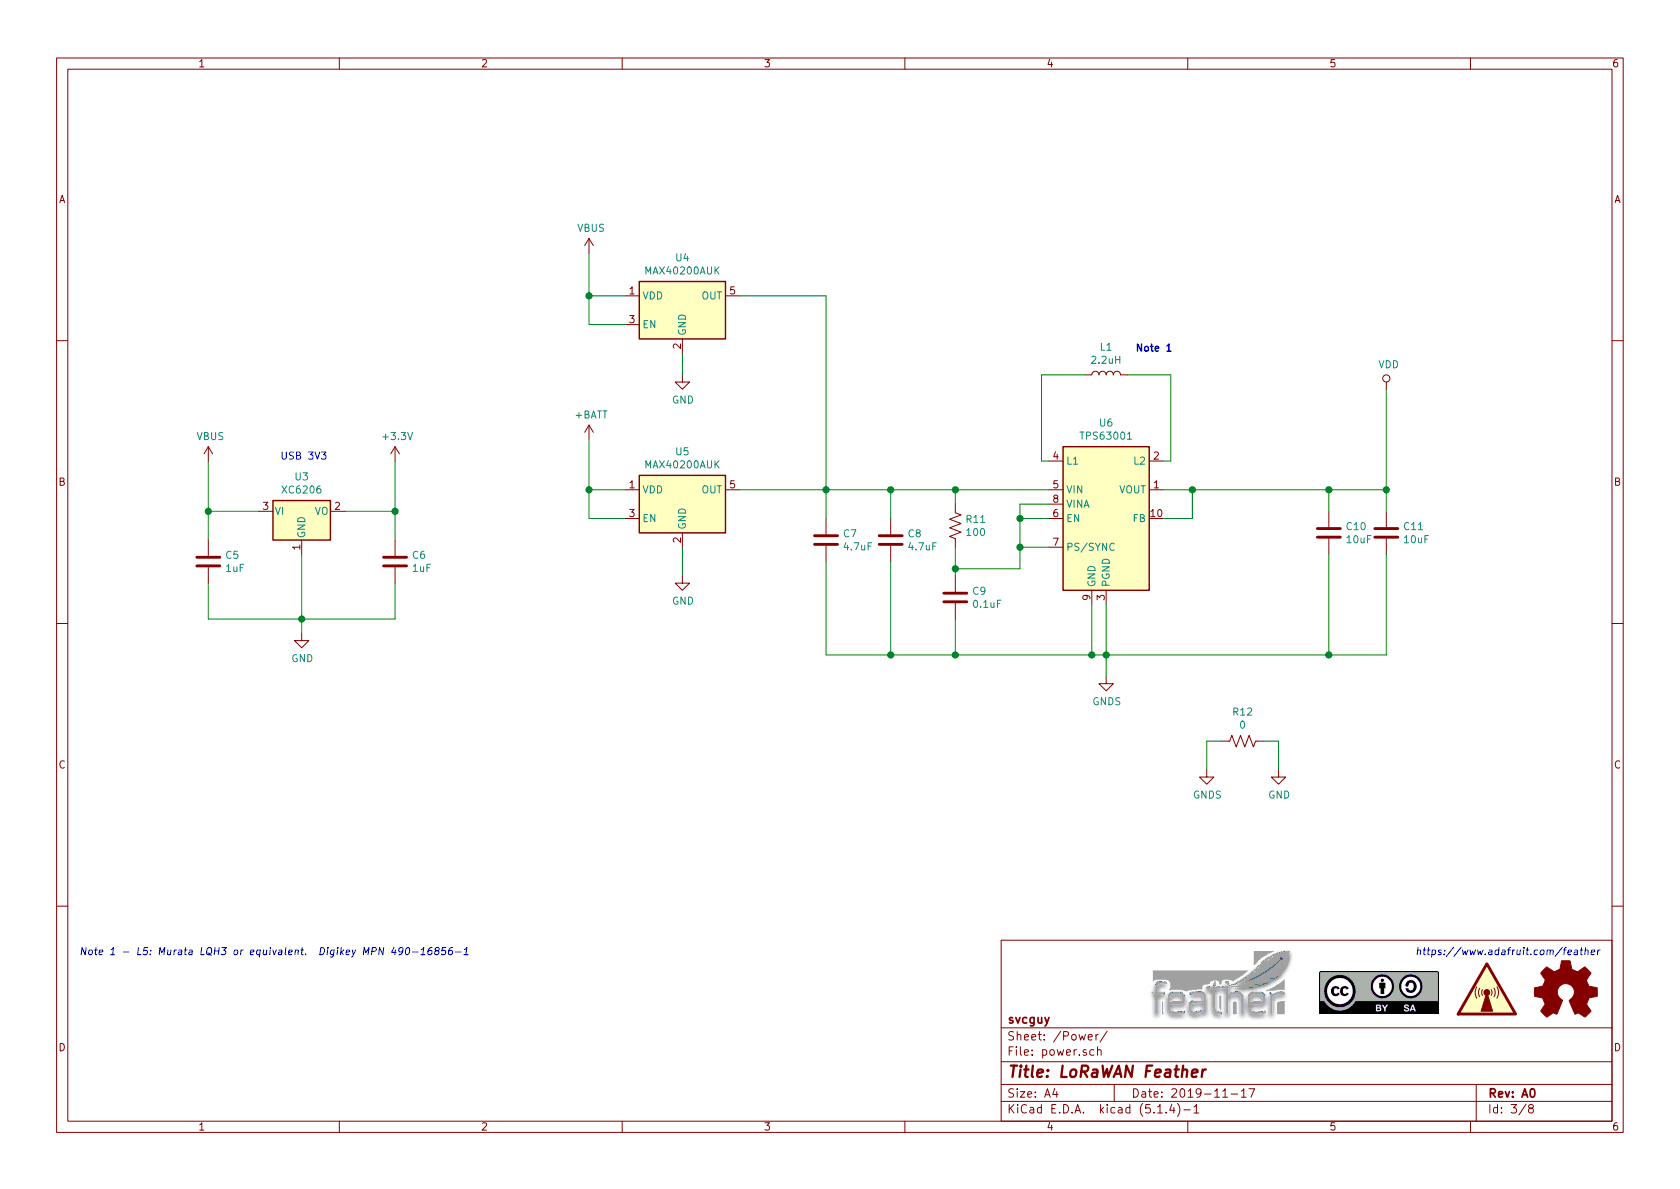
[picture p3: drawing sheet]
EESchema Schematic File Version 4
LIBS:loRaWan1262_jlc-cache
EELAYER 30 0
EELAYER END
$Descr A4 11693 8268
encoding utf-8
Sheet 3 8
Title "LoRaWAN Feather"
Date "2019-11-17"
Rev "A0"
Comp "svcguy"
Comment1 ""
Comment2 ""
Comment3 ""
Comment4 ""
$EndDescr
$Comp
L power:VBUS #PWR018
U 1 1
P 1450 3200
F 0 "#PWR018" H 1450 3050 50  0001 C CNN
F 1 "VBUS" H 1465 3373 50  0000 C CNN
F 2 "" H 1450 3200 50  0001 C CNN
F 3 "" H 1450 3200 50  0001 C CNN
	1    1450 3200
	1    0    0    -1  
$EndComp
$Comp
L Regulator_Linear:MCP1703A-3302_SOT23 U3
U 1 1
P 2100 3550
F 0 "U3" H 2100 3792 50  0000 C CNN
F 1 "XC6206" H 2100 3701 50  0000 C CNN
F 2 "jlcpcb_smt:TSOT-23" H 2100 3750 50  0001 C CNN
F 3 "http://ww1.microchip.com/downloads/en/DeviceDoc/20005122B.pdf" H 2100 3500 50  0001 C CNN
F 4 "C5446" H 2100 3550 50  0001 C CNN "LCSC"
F 5 "MCP1700T3302ETTCT-ND" H 2100 3550 50  0001 C CNN "Digikey"
	1    2100 3550
	1    0    0    -1  
$EndComp
$Comp
L power:+3.3V #PWR020
U 1 1
P 2750 3200
F 0 "#PWR020" H 2750 3050 50  0001 C CNN
F 1 "+3.3V" H 2765 3373 50  0000 C CNN
F 2 "" H 2750 3200 50  0001 C CNN
F 3 "" H 2750 3200 50  0001 C CNN
	1    2750 3200
	1    0    0    -1  
$EndComp
$Comp
L Device:C C5
U 1 1
P 1450 3900
F 0 "C5" H 1565 3946 50  0000 L CNN
F 1 "1uF" H 1565 3855 50  0000 L CNN
F 2 "jlcpcb_smt:C_0402_1005Metric" H 1488 3750 50  0001 C CNN
F 3 "~" H 1450 3900 50  0001 C CNN
F 4 "C52923" H 1450 3900 50  0001 C CNN "LCSC"
F 5 "311-1439-1-ND" H 1450 3900 50  0001 C CNN "Digikey"
	1    1450 3900
	1    0    0    -1  
$EndComp
$Comp
L power:GND #PWR019
U 1 1
P 2100 4400
F 0 "#PWR019" H 2100 4150 50  0001 C CNN
F 1 "GND" H 2105 4227 50  0000 C CNN
F 2 "" H 2100 4400 50  0001 C CNN
F 3 "" H 2100 4400 50  0001 C CNN
	1    2100 4400
	1    0    0    -1  
$EndComp
Wire Wire Line
	1450 3200 1450 3550
Wire Wire Line
	1450 3550 1800 3550
Wire Wire Line
	2750 3200 2750 3550
Wire Wire Line
	2750 3550 2400 3550
Wire Wire Line
	1450 3550 1450 3750
Connection ~ 1450 3550
Wire Wire Line
	2750 3550 2750 3750
Connection ~ 2750 3550
Wire Wire Line
	1450 4050 1450 4300
Wire Wire Line
	1450 4300 2100 4300
Wire Wire Line
	2100 4300 2100 4400
Wire Wire Line
	2750 4050 2750 4300
Wire Wire Line
	2750 4300 2100 4300
Connection ~ 2100 4300
Wire Wire Line
	2100 3850 2100 4300
$Comp
L Regulator_Switching:TPS63001 U6
U 1 1
P 7700 3600
F 0 "U6" H 7700 4267 50  0000 C CNN
F 1 "TPS63001" H 7700 4176 50  0000 C CNN
F 2 "jlcpcb_smt:Texas_S-PVSON-N10_ThermalVias" H 8550 3050 50  0001 C CNN
F 3 "http://www.ti.com/lit/ds/symlink/tps63000.pdf" H 7400 4150 50  0001 C CNN
F 4 "C28060" H 7700 3600 50  0001 C CNN "LCSC"
F 5 "296-19643-1-ND" H 7700 3600 50  0001 C CNN "Digikey"
	1    7700 3600
	1    0    0    -1  
$EndComp
$Comp
L Device:L L1
U 1 1
P 7700 2600
AR Path="/5DC0C35C/5D86E787" Ref="L1"  Part="1" 
AR Path="/5DC0C2F2/5D86E787" Ref="L1"  Part="1" 
F 0 "L1" V 7890 2600 50  0000 C CNN
F 1 "2.2uH" V 7799 2600 50  0000 C CNN
F 2 "jlcpcb_smt:L_1210_3225Metric" H 7700 2600 50  0001 C CNN
F 3 "~" H 7700 2600 50  0001 C CNN
F 4 "C86074" V 7700 2600 50  0001 C CNN "LCSC"
F 5 "490-2501-1-ND" V 7700 2600 50  0001 C CNN "Digikey"
	1    7700 2600
	0    -1   -1   0   
$EndComp
Wire Wire Line
	7550 2600 7250 2600
Wire Wire Line
	7250 2600 7250 3200
Wire Wire Line
	7250 3200 7300 3200
Wire Wire Line
	7850 2600 8150 2600
Wire Wire Line
	8150 2600 8150 3200
Wire Wire Line
	8150 3200 8100 3200
$Comp
L Device:R_US R11
U 1 1
P 6650 3650
F 0 "R11" H 6718 3696 50  0000 L CNN
F 1 "100" H 6718 3605 50  0000 L CNN
F 2 "jlcpcb_smt:R_0402_1005Metric" V 6690 3640 50  0001 C CNN
F 3 "~" H 6650 3650 50  0001 C CNN
F 4 "C25076" H 6650 3650 50  0001 C CNN "LCSC"
F 5 "311-100LRTR-ND" H 6650 3650 50  0001 C CNN "Digikey"
	1    6650 3650
	1    0    0    -1  
$EndComp
$Comp
L Device:C C9
U 1 1
P 6650 4150
F 0 "C9" H 6765 4196 50  0000 L CNN
F 1 "0.1uF" H 6765 4105 50  0000 L CNN
F 2 "jlcpcb_smt:C_0402_1005Metric" H 6688 4000 50  0001 C CNN
F 3 "~" H 6650 4150 50  0001 C CNN
F 4 "C1525" H 6650 4150 50  0001 C CNN "LCSC"
F 5 "490-14603-1-ND" H 6650 4150 50  0001 C CNN "Digikey"
	1    6650 4150
	1    0    0    -1  
$EndComp
Wire Wire Line
	7300 3400 6650 3400
Wire Wire Line
	6650 3400 6650 3500
Connection ~ 6650 3400
Wire Wire Line
	6650 3800 6650 3950
Wire Wire Line
	6650 3950 7100 3950
Wire Wire Line
	7100 3950 7100 3800
Wire Wire Line
	7100 3500 7300 3500
Connection ~ 6650 3950
Wire Wire Line
	6650 3950 6650 4000
Wire Wire Line
	7300 3600 7100 3600
Connection ~ 7100 3600
Wire Wire Line
	7100 3600 7100 3500
Wire Wire Line
	7300 3800 7100 3800
Connection ~ 7100 3800
Wire Wire Line
	7100 3800 7100 3600
$Comp
L Device:C C7
U 1 1
P 5750 3750
F 0 "C7" H 5865 3796 50  0000 L CNN
F 1 "4.7uF" H 5865 3705 50  0000 L CNN
F 2 "jlcpcb_smt:C_0805_2012Metric" H 5788 3600 50  0001 C CNN
F 3 "~" H 5750 3750 50  0001 C CNN
F 4 "C1779" H 5750 3750 50  0001 C CNN "LCSC"
F 5 "490-14466-1-ND" H 5750 3750 50  0001 C CNN "Digikey"
	1    5750 3750
	1    0    0    -1  
$EndComp
Wire Wire Line
	5750 3600 5750 3400
Wire Wire Line
	5750 3400 6200 3400
Wire Wire Line
	6200 3400 6200 3600
Connection ~ 6200 3400
Wire Wire Line
	6200 3400 6650 3400
Wire Wire Line
	5750 3900 5750 4550
Wire Wire Line
	5750 4550 6200 4550
Wire Wire Line
	7700 4550 7700 4200
Wire Wire Line
	7600 4200 7600 4550
Connection ~ 7600 4550
Wire Wire Line
	7600 4550 7700 4550
Wire Wire Line
	6200 3900 6200 4550
Connection ~ 6200 4550
Wire Wire Line
	6200 4550 6650 4550
Wire Wire Line
	6650 4300 6650 4550
Connection ~ 6650 4550
Wire Wire Line
	6650 4550 7600 4550
Wire Wire Line
	8100 3400 8300 3400
$Comp
L Device:C C10
U 1 1
P 9250 3700
F 0 "C10" H 9365 3746 50  0000 L CNN
F 1 "10uF" H 9365 3655 50  0000 L CNN
F 2 "jlcpcb_smt:C_0805_2012Metric" H 9288 3550 50  0001 C CNN
F 3 "~" H 9250 3700 50  0001 C CNN
F 4 "C15850" H 9250 3700 50  0001 C CNN "LCSC"
F 5 "490-14381-1-ND" H 9250 3700 50  0001 C CNN "Digikey"
	1    9250 3700
	1    0    0    -1  
$EndComp
Connection ~ 9650 3400
Wire Wire Line
	9250 3400 9250 3550
Connection ~ 9250 3400
Wire Wire Line
	9250 3400 9650 3400
Wire Wire Line
	9250 3850 9250 4550
Wire Wire Line
	9250 4550 7700 4550
Connection ~ 7700 4550
Wire Wire Line
	9650 4550 9250 4550
Connection ~ 9250 4550
Wire Wire Line
	8100 3600 8300 3600
Wire Wire Line
	8300 3600 8300 3400
Connection ~ 8300 3400
Wire Wire Line
	8300 3400 9250 3400
$Comp
L power:VDD #PWR028
U 1 1
P 9650 2700
F 0 "#PWR028" H 9650 2550 50  0001 C CNN
F 1 "VDD" H 9667 2873 50  0000 C CNN
F 2 "" H 9650 2700 50  0001 C CNN
F 3 "" H 9650 2700 50  0001 C CNN
	1    9650 2700
	1    0    0    -1  
$EndComp
Wire Wire Line
	9650 2700 9650 3400
$Comp
L power:VBUS #PWR021
U 1 1
P 4100 1750
F 0 "#PWR021" H 4100 1600 50  0001 C CNN
F 1 "VBUS" H 4115 1923 50  0000 C CNN
F 2 "" H 4100 1750 50  0001 C CNN
F 3 "" H 4100 1750 50  0001 C CNN
	1    4100 1750
	1    0    0    -1  
$EndComp
$Comp
L power:+BATT #PWR022
U 1 1
P 4100 3050
F 0 "#PWR022" H 4100 2900 50  0001 C CNN
F 1 "+BATT" H 4115 3223 50  0000 C CNN
F 2 "" H 4100 3050 50  0001 C CNN
F 3 "" H 4100 3050 50  0001 C CNN
	1    4100 3050
	1    0    0    -1  
$EndComp
$Comp
L Analog_Switch:MAX40200AUK U5
U 1 1
P 4750 3500
F 0 "U5" H 4750 3867 50  0000 C CNN
F 1 "MAX40200AUK" H 4750 3776 50  0000 C CNN
F 2 "Package_TO_SOT_SMD:SOT-23-5" H 4750 4000 50  0001 C CNN
F 3 "https://datasheets.maximintegrated.com/en/ds/MAX40200.pdf" H 4750 4000 50  0001 C CNN
F 4 "" H 4750 3500 50  0001 C CNN "LCSC"
F 5 "MAX40200AUK+TCT-ND" H 4750 3500 50  0001 C CNN "Digikey"
	1    4750 3500
	1    0    0    -1  
$EndComp
$Comp
L Analog_Switch:MAX40200AUK U4
U 1 1
P 4750 2150
F 0 "U4" H 4750 2517 50  0000 C CNN
F 1 "MAX40200AUK" H 4750 2426 50  0000 C CNN
F 2 "Package_TO_SOT_SMD:SOT-23-5" H 4750 2650 50  0001 C CNN
F 3 "https://datasheets.maximintegrated.com/en/ds/MAX40200.pdf" H 4750 2650 50  0001 C CNN
F 4 "" H 4750 2150 50  0001 C CNN "LCSC"
F 5 "MAX40200AUK+TCT-ND" H 4750 2150 50  0001 C CNN "Digikey"
	1    4750 2150
	1    0    0    -1  
$EndComp
Wire Wire Line
	4100 1750 4100 2050
Wire Wire Line
	4100 2050 4350 2050
Wire Wire Line
	4100 3050 4100 3400
Wire Wire Line
	4100 3400 4350 3400
Wire Wire Line
	4100 3400 4100 3600
Wire Wire Line
	4100 3600 4350 3600
Connection ~ 4100 3400
Wire Wire Line
	4100 2050 4100 2250
Wire Wire Line
	4100 2250 4350 2250
Connection ~ 4100 2050
$Comp
L power:GND #PWR023
U 1 1
P 4750 2600
F 0 "#PWR023" H 4750 2350 50  0001 C CNN
F 1 "GND" H 4755 2427 50  0000 C CNN
F 2 "" H 4750 2600 50  0001 C CNN
F 3 "" H 4750 2600 50  0001 C CNN
	1    4750 2600
	1    0    0    -1  
$EndComp
Wire Wire Line
	4750 2450 4750 2600
$Comp
L power:GND #PWR024
U 1 1
P 4750 4000
F 0 "#PWR024" H 4750 3750 50  0001 C CNN
F 1 "GND" H 4755 3827 50  0000 C CNN
F 2 "" H 4750 4000 50  0001 C CNN
F 3 "" H 4750 4000 50  0001 C CNN
	1    4750 4000
	1    0    0    -1  
$EndComp
Wire Wire Line
	4750 3800 4750 4000
Wire Wire Line
	5150 3400 5750 3400
Connection ~ 5750 3400
Wire Wire Line
	5150 2050 5750 2050
Wire Wire Line
	5750 2050 5750 3400
Text Notes 7900 2450 0    50   ~ 10
Note 1
Text Notes 550  6650 0    50   Italic 0
Note 1 - L5: Murata LQH3 or equivalent.  Digikey MPN 490-16856-1
$Comp
L power:GNDS #PWR025
U 1 1
P 7700 4700
F 0 "#PWR025" H 7700 4450 50  0001 C CNN
F 1 "GNDS" H 7705 4527 50  0000 C CNN
F 2 "" H 7700 4700 50  0001 C CNN
F 3 "" H 7700 4700 50  0001 C CNN
	1    7700 4700
	1    0    0    -1  
$EndComp
Wire Wire Line
	7700 4550 7700 4700
$Comp
L power:GNDS #PWR026
U 1 1
P 8400 5350
F 0 "#PWR026" H 8400 5100 50  0001 C CNN
F 1 "GNDS" H 8405 5177 50  0000 C CNN
F 2 "" H 8400 5350 50  0001 C CNN
F 3 "" H 8400 5350 50  0001 C CNN
	1    8400 5350
	1    0    0    -1  
$EndComp
$Comp
L power:GND #PWR027
U 1 1
P 8900 5350
F 0 "#PWR027" H 8900 5100 50  0001 C CNN
F 1 "GND" H 8905 5177 50  0000 C CNN
F 2 "" H 8900 5350 50  0001 C CNN
F 3 "" H 8900 5350 50  0001 C CNN
	1    8900 5350
	1    0    0    -1  
$EndComp
$Comp
L Device:R_US R12
U 1 1
P 8650 5150
F 0 "R12" V 8445 5150 50  0000 C CNN
F 1 "0" V 8536 5150 50  0000 C CNN
F 2 "jlcpcb_smt:R_0402_1005Metric" V 8690 5140 50  0001 C CNN
F 3 "~" H 8650 5150 50  0001 C CNN
F 4 "C17168" V 8650 5150 50  0001 C CNN "LCSC"
F 5 "311-0.0JRCT-ND" V 8650 5150 50  0001 C CNN "Digikey"
	1    8650 5150
	0    1    1    0   
$EndComp
Wire Wire Line
	8500 5150 8400 5150
Wire Wire Line
	8400 5150 8400 5350
Wire Wire Line
	8800 5150 8900 5150
Wire Wire Line
	8900 5150 8900 5350
$Comp
L Device:C C6
U 1 1
P 2750 3900
F 0 "C6" H 2865 3946 50  0000 L CNN
F 1 "1uF" H 2865 3855 50  0000 L CNN
F 2 "jlcpcb_smt:C_0402_1005Metric" H 2788 3750 50  0001 C CNN
F 3 "~" H 2750 3900 50  0001 C CNN
F 4 "C52923" H 2750 3900 50  0001 C CNN "LCSC"
F 5 "311-1439-1-ND" H 2750 3900 50  0001 C CNN "Digikey"
	1    2750 3900
	1    0    0    -1  
$EndComp
$Comp
L Device:C C8
U 1 1
P 6200 3750
F 0 "C8" H 6315 3796 50  0000 L CNN
F 1 "4.7uF" H 6315 3705 50  0000 L CNN
F 2 "jlcpcb_smt:C_0805_2012Metric" H 6238 3600 50  0001 C CNN
F 3 "~" H 6200 3750 50  0001 C CNN
F 4 "C1779" H 6200 3750 50  0001 C CNN "LCSC"
F 5 "490-14466-1-ND" H 6200 3750 50  0001 C CNN "Digikey"
	1    6200 3750
	1    0    0    -1  
$EndComp
$Comp
L Device:C C11
U 1 1
P 9650 3700
F 0 "C11" H 9765 3746 50  0000 L CNN
F 1 "10uF" H 9765 3655 50  0000 L CNN
F 2 "jlcpcb_smt:C_0805_2012Metric" H 9688 3550 50  0001 C CNN
F 3 "~" H 9650 3700 50  0001 C CNN
F 4 "C15850" H 9650 3700 50  0001 C CNN "LCSC"
F 5 "490-14381-1-ND" H 9650 3700 50  0001 C CNN "Digikey"
	1    9650 3700
	1    0    0    -1  
$EndComp
Wire Wire Line
	9650 3850 9650 4550
Wire Wire Line
	9650 3400 9650 3550
Text Notes 1950 3200 0    50   ~ 0
USB 3V3
$Comp
L Graphic:Logo_Open_Hardware_Small #LOGO3
U 1 1
P 10900 6900
F 0 "#LOGO3" H 10900 7175 50  0001 C CNN
F 1 "Logo_Open_Hardware_Small" H 10900 6675 50  0001 C CNN
F 2 "" H 10900 6900 50  0001 C CNN
F 3 "~" H 10900 6900 50  0001 C CNN
	1    10900 6900
	1    0    0    -1  
$EndComp
$Comp
L Graphic:SYM_Radio_Waves_Large #SYM3
U 1 1
P 10350 6850
F 0 "#SYM3" H 10350 7050 50  0001 C CNN
F 1 "SYM_Radio_Waves_Large" H 10350 6600 50  0001 C CNN
F 2 "" H 10350 6650 50  0001 C CNN
F 3 "~" H 10380 6650 50  0001 C CNN
	1    10350 6850
	1    0    0    -1  
$EndComp
Text Notes 9850 6650 0    50   Italic 0
https://www.adafruit.com/feather
$EndSCHEMATC
